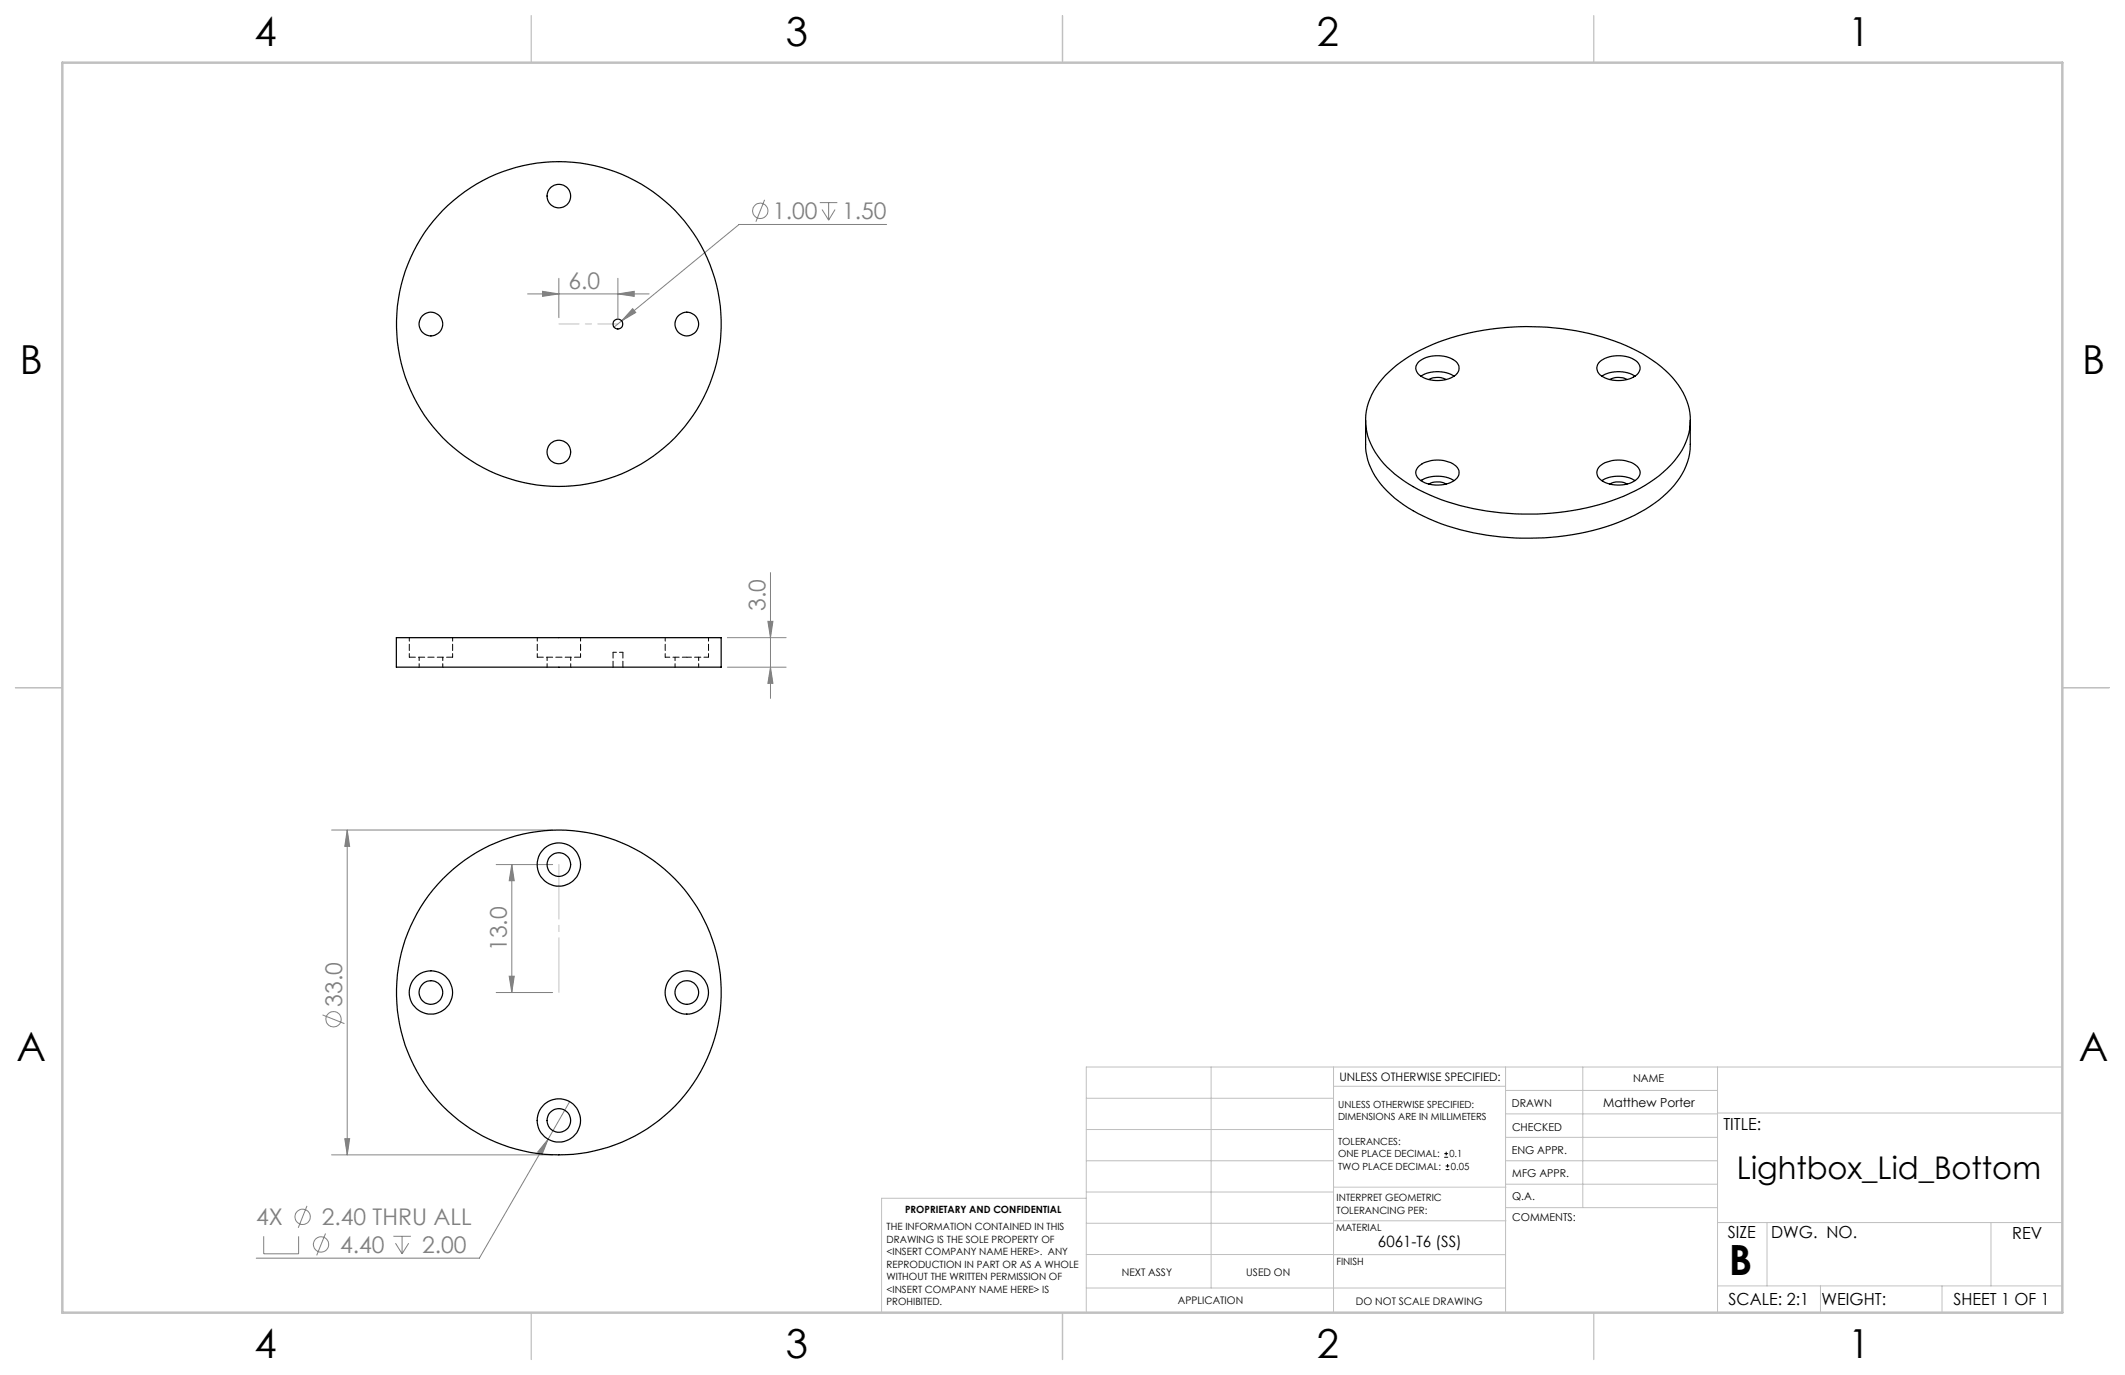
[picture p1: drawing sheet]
<svg xmlns="http://www.w3.org/2000/svg" width="432mm" height="279mm" viewBox="0 0 432 279" stroke-linecap="round" stroke-linejoin="round" font-family="sans-serif">
<g fill="none" stroke="#808080" stroke-width=".2">
<path d="M107.2 59.7h24.7M110.2 59.2l3.4 .5-3.4 .5zM113.6 56.6v8M125.6 59.7l3.3-.5v1zM125.6 56.6v8M155.4 40.6l-1.8 4.4M166.6 41.2h3.5M167 42.6l1.4 2.1M168.4 41.2v3.5M169.7 42.6l-1.3 2.1M180.2 45.6h-30l-23.9 19.6M126.3 65.2l-1.5 1.3"/>
<path d="M128.6 62.7l.6 .8-2.9 1.7zM156.6 116.3v25.6M147.8 135.6h11.9M147.8 129.6h11.9M156 126.3h1.1l-.5 3.3zM156.6 135.6l.5 3.3h-1.1zM67.4 168.7h44.9M70.6 168.7v66M70.6 168.7l.4 3.3h-.9zM100.8 175.7h11.5M104 175.7l.5 3.3h-1zM104 175.7v26"/>
<path d="M103.5 198.4h1l-.5 3.3zM65.5 206.2l4.5 1.8M100.8 201.7h11.5M67.4 234.7h44.9M70.1 231.4h.9l-.4 3.3zM111.4 231.5l-1.3 3.1-.8-.5zM111.4 231.5l-14 24.2h-45.3M115.7 223.9l-4.3 7.6M53.6 251.2v3.6h7.1v-3.6M62.4 245l-1.8 4.5M66.1 250.6l-1.8 4.5M79.9 251.2h3.6"/>
<path d="M80.4 252.6l1.3 2.2M81.7 251.2v3.6M83 252.6l-1.3 2.2"/>
<circle cx="154.5" cy="42.8" r="1.56"/>
<circle cx="67.8" cy="207.1" r="1.56"/>
<circle cx="61.5" cy="247.3" r="1.55"/>
<circle cx="65.2" cy="252.9" r="1.55"/>
</g>
<path d="M293.5 235.2h.8M293.5 234.4h.8M293.8 237.7h.7M293.8 236.9h.7M293.9 234v.8M294.1 236.5v.8" fill="none" stroke="#000" stroke-width=".2"/>
<path d="M125.6 65.8h-12" fill="none" stroke="#c0c0c0" stroke-width=".2" stroke-dasharray="15.2 1.3 1.3 1.3" stroke-dashoffset="11.1"/>
<path d="M113.6 175.7v26" fill="none" stroke="#c0c0c0" stroke-width=".2" stroke-dasharray="15.2 1.3 1.3 1.3" stroke-dashoffset="4.1"/>
<g fill="none" stroke="#c0c0c0" stroke-width=".2">
<path d="M246.1 216.8v44.9M271 216.8v49.9M305.9 216.8v49.9M321.6 216.8v28.6M349 216.8v49.9M419.1 216.8h-198.4v49.9M220.7 235.9h50.3M220.7 229.5h50.3M220.7 223.2h50.3M271 220.7h34.9M305.9 231.1h43.1M305.9 226.3h43.1"/>
<path d="M305.9 221.6h43.1M305.9 235.9h43.1M349 226.2h70.1M220.7 248.6h50.3M220.7 242.2h50.3M220.7 254.9h50.3M220.7 243.5h-41.6v23.2M271 255h34.9M271 248.1h35M271 241.2h35M305.9 240.6h43.1M306 245.4h43"/>
<path d="M349 248.4h70.1M359.1 248.4v12.9M404.6 248.4v12.9M220.7 261.7h85.2M349 261.3h70.1M369.9 261.3v5.4M394.6 261.3v5.4"/>
</g>
<path d="M108 3.2v9.5M215.9 3.2v9.5M323.8 3.2v9.5M3.1 139.7h9.6M419.1 139.7h9.5M108 266.7v9.6M215.9 266.7v9.6M323.8 266.7v9.6" fill="none" stroke="#c0c0c0" stroke-width=".25"/>
<path d="M12.7 12.7h406.4v254h-406.4z" fill="none" stroke="#c0c0c0" stroke-width=".5"/>
<g fill="#808080">
<path d="M125.6 59.7l3.3-.5v1zM110.2 59.2l3.4 .5-3.4 .5z"/>
<path d="M104 175.7l.5 3.3h-1zM103.5 198.4h1l-.5 3.3z"/>
<path d="M128.6 62.7l-2.3 2.5 2.9-1.7zM111.4 231.5l-2.1 2.6 .8 .5z"/>
<path d="M156.6 135.6l.5 3.3h-1.1zM156 126.3h1.1l-.5 3.3z"/>
<path d="M70.6 168.7l.4 3.3h-.9zM70.1 231.4h.9l-.4 3.3z"/>
</g>
<g fill="none" stroke="#000" stroke-width=".25">
<path d="M281.5 76.3a33.9 33.9 0 0 1 17.2-8.7 53.2 53.2 0 0 1 32.9 3.2 21.6 21.6 0 0 1 10.8 9.8 11.9 11.9 0 0 1-2.3 13.2 29.6 29.6 0 0 1-13.9 8.4 53.6 53.6 0 0 1-35.8-1.7 22.9 22.9 0 0 1-11.5-9.5 11.9 11.9 0 0 1 1.9-13.9zM288.3 73.5a6.3 6.3 0 0 1 7.8 .3 1.82 1.82 0 0 1-.9 2.8 6.3 6.3 0 0 1-7.1-.8 1.64 1.64 0 0 1 .2-2.3zM288.7 76.4a6.6 6.6 0 0 1 6.8 0M290.3 77.1a3.9 3.9 0 0 1 3.6 0M325.1 73.5a6.3 6.3 0 0 1 7.8 .3 1.82 1.82 0 0 1-.9 2.8 6.4 6.4 0 0 1-7.2-.8 1.72 1.72 0 0 1 .3-2.3zM325.5 76.4a6.6 6.6 0 0 1 6.7 0M327.1 77.1a3.8 3.8 0 0 1 3.5 0M277.5 85.4v4.9a14.4 14.4 0 0 0 5.9 10.9 39.6 39.6 0 0 0 20.2 7.7 51.7 51.7 0 0 0 28.6-4.2 21 21 0 0 0 10.4-10l.5-1.6 .3-1.7 .1-6M288.3 94.7a6.4 6.4 0 0 1 7.6 0 1.83 1.83 0 0 1-.7 3.1 6.3 6.3 0 0 1-7.1-.7 1.64 1.64 0 0 1 .2-2.4zM288.7 97.6a6.8 6.8 0 0 1 6.8 0M290.3 98.4a3.8 3.8 0 0 1 3.6 0M325.1 94.7a6.4 6.4 0 0 1 7.5 0 1.73 1.73 0 0 1-.3 2.9 6.4 6.4 0 0 1-7.5-.5 1.72 1.72 0 0 1 .3-2.4z"/>
<path d="M325.5 97.6a6.8 6.8 0 0 1 6.7 0M327.1 98.4a3.9 3.9 0 0 1 3.5 0M80.5 129.6h66v6h-66z"/>
<circle cx="113.6" cy="39.8" r="2.39"/>
<circle cx="87.6" cy="65.9" r="2.41"/>
<circle cx="113.6" cy="65.8" r="33"/>
<circle cx="125.6" cy="65.8" r="1.01"/>
<circle cx="139.5" cy="65.8" r="2.41"/>
<circle cx="113.6" cy="91.9" r="2.39"/>
<circle cx="113.6" cy="175.7" r="2.4"/>
<circle cx="113.6" cy="175.7" r="4.4"/>
<circle cx="87.6" cy="201.7" r="4.4"/>
<circle cx="87.6" cy="201.7" r="2.39"/>
<circle cx="113.6" cy="201.7" r="33"/>
<circle cx="139.5" cy="201.7" r="4.4"/>
<circle cx="139.6" cy="201.7" r="2.4"/>
<circle cx="113.6" cy="227.7" r="4.4"/>
<circle cx="113.6" cy="227.7" r="2.39"/>
</g>
<path d="M83.2 133.5h8.8M109.2 133.5h8.8" fill="none" stroke="#000" stroke-width=".2" stroke-dasharray="1.3 .6"/>
<path d="M135.2 133.5h4.4M139.6 133.5h4.4" fill="none" stroke="#000" stroke-width=".2" stroke-dasharray="1.3 .6" stroke-dashoffset=".3"/>
<path d="M85.2 133.5v2M90 135.5v-2M111.2 133.5v2M116 135.5v-2M126.6 132.5h-2M137.2 133.5v2M142 135.5v-2" fill="none" stroke="#000" stroke-width=".2" stroke-dasharray="1.3 .6" stroke-dashoffset=".6"/>
<path d="M83.2 129.5v4M92 133.5v-4M109.2 129.5v4M118 133.5v-4M135.2 129.5v4M144 133.5v-4" fill="none" stroke="#000" stroke-width=".2" stroke-dasharray="1.3 .6" stroke-dashoffset=".5"/>
<path d="M124.6 132.5v3M126.6 135.5v-3" fill="none" stroke="#000" stroke-width=".2" stroke-dasharray="1.3 .6" stroke-dashoffset=".1"/>
<text font-size="8.5" x="351.3" y="259">B</text>
<g font-size="8.1">
<text x="51.7" y="9.3">4</text>
<text x="159.7" y="9.3">3</text>
<text x="267.6" y="9.3">2</text>
<text x="375.6" y="9.3">1</text>
<text x="4" y="76">B</text>
<text x="423.1" y="76">B</text>
<text x="3.3" y="215.7">A</text>
<text x="422.4" y="215.7">A</text>
<text x="51.7" y="276">4</text>
<text x="159.7" y="276">3</text>
<text x="267.6" y="276">2</text>
<text x="375.6" y="276">1</text>
</g>
<text font-size="6.3" x="352.9" y="239.6">Lightbox_Lid_Bottom</text>
<g font-size="4.7" fill="#808080">
<text x="157.1" y="44.5">1.00</text>
<text x="171.1" y="44.5">1.50</text>
<text x="115.5" y="58.7">6.0</text>
<text x="155.6" y="124.1" transform="rotate(-90 155.6 124.1)">3.0</text>
<text x="103" y="193.3" transform="rotate(-90 103 193.3)">13.0</text>
<text x="69.5" y="204.5" transform="rotate(-90 69.5 204.5)">33.0</text>
<text x="52.1" y="249">4X</text>
<text x="65.4" y="249">2.40 THRU ALL</text>
<text x="69.1" y="254.6">4.40</text>
<text x="85.8" y="254.6">2.00</text>
</g>
<g font-size="3.4">
<text x="350.2" y="229.5">TITLE:</text>
<text x="351.1" y="251.6">SIZE</text>
<text x="359.9" y="251.6">DWG. NO.</text>
<text x="408.9" y="251.7">REV</text>
<text x="351.2" y="265.2">SCALE: 2:1</text>
<text x="370.1" y="265.3">WEIGHT:</text>
<text x="396.9" y="265.2">SHEET 1 OF 1</text>
</g>
<text font-size="3.2" x="280" y="253.3">6061-T6 (SS)</text>
<text font-size="2.5" x="325.8" y="224.9">Matthew Porter</text>
<text font-size="2.4" x="272.2" y="219.7">UNLESS OTHERWISE SPECIFIED:</text>
<g font-size="2.2">
<text x="331.8" y="219.9">NAME</text>
<text x="307.2" y="224.9">DRAWN</text>
<text x="307.3" y="229.8">CHECKED</text>
<text x="307.2" y="234.5">ENG APPR.</text>
<text x="307.3" y="239.2">MFG APPR.</text>
<text x="307.3" y="243.9">Q.A.</text>
<text x="307.3" y="248.1">COMMENTS:</text>
</g>
<g font-size="2.1">
<text x="227.9" y="259.2">NEXT ASSY</text>
<text x="253.3" y="259.2">USED ON</text>
<text x="239.3" y="265">APPLICATION</text>
<text x="275.5" y="265.1">DO NOT SCALE DRAWING</text>
</g>
<g font-size="2">
<text x="271.9" y="225.1">UNLESS OTHERWISE SPECIFIED:</text>
<text x="271.9" y="227.6">DIMENSIONS ARE IN MILLIMETERS</text>
<text x="271.9" y="232.6">TOLERANCES:</text>
<text x="271.9" y="237.6">TWO PLACE DECIMAL:</text>
<text x="271.9" y="235.1">ONE PLACE DECIMAL:</text>
<text x="294.5" y="235.1">0.1</text>
<text x="294.8" y="237.6">0.05</text>
<text x="271.6" y="244.1">INTERPRET GEOMETRIC</text>
<text x="180.2" y="250">THE INFORMATION CONTAINED IN THIS</text>
<text x="183.9" y="246.4">PROPRIETARY AND CONFIDENTIAL</text>
<text x="271.5" y="250.2">MATERIAL</text>
<text x="271.6" y="246.6">TOLERANCING PER:</text>
<text x="180.2" y="252.5">DRAWING IS THE SOLE PROPERTY OF</text>
<text x="180.2" y="255.1">&lt;INSERT COMPANY NAME HERE&gt;. ANY</text>
<text x="180.2" y="257.6">REPRODUCTION IN PART OR AS A WHOLE</text>
<text x="271.5" y="257">FINISH</text>
<text x="180.2" y="260.1">WITHOUT THE WRITTEN PERMISSION OF</text>
<text x="180.2" y="262.6">&lt;INSERT COMPANY NAME HERE&gt; IS</text>
<text x="180.2" y="265.2">PROHIBITED.</text>
</g>
</svg>
